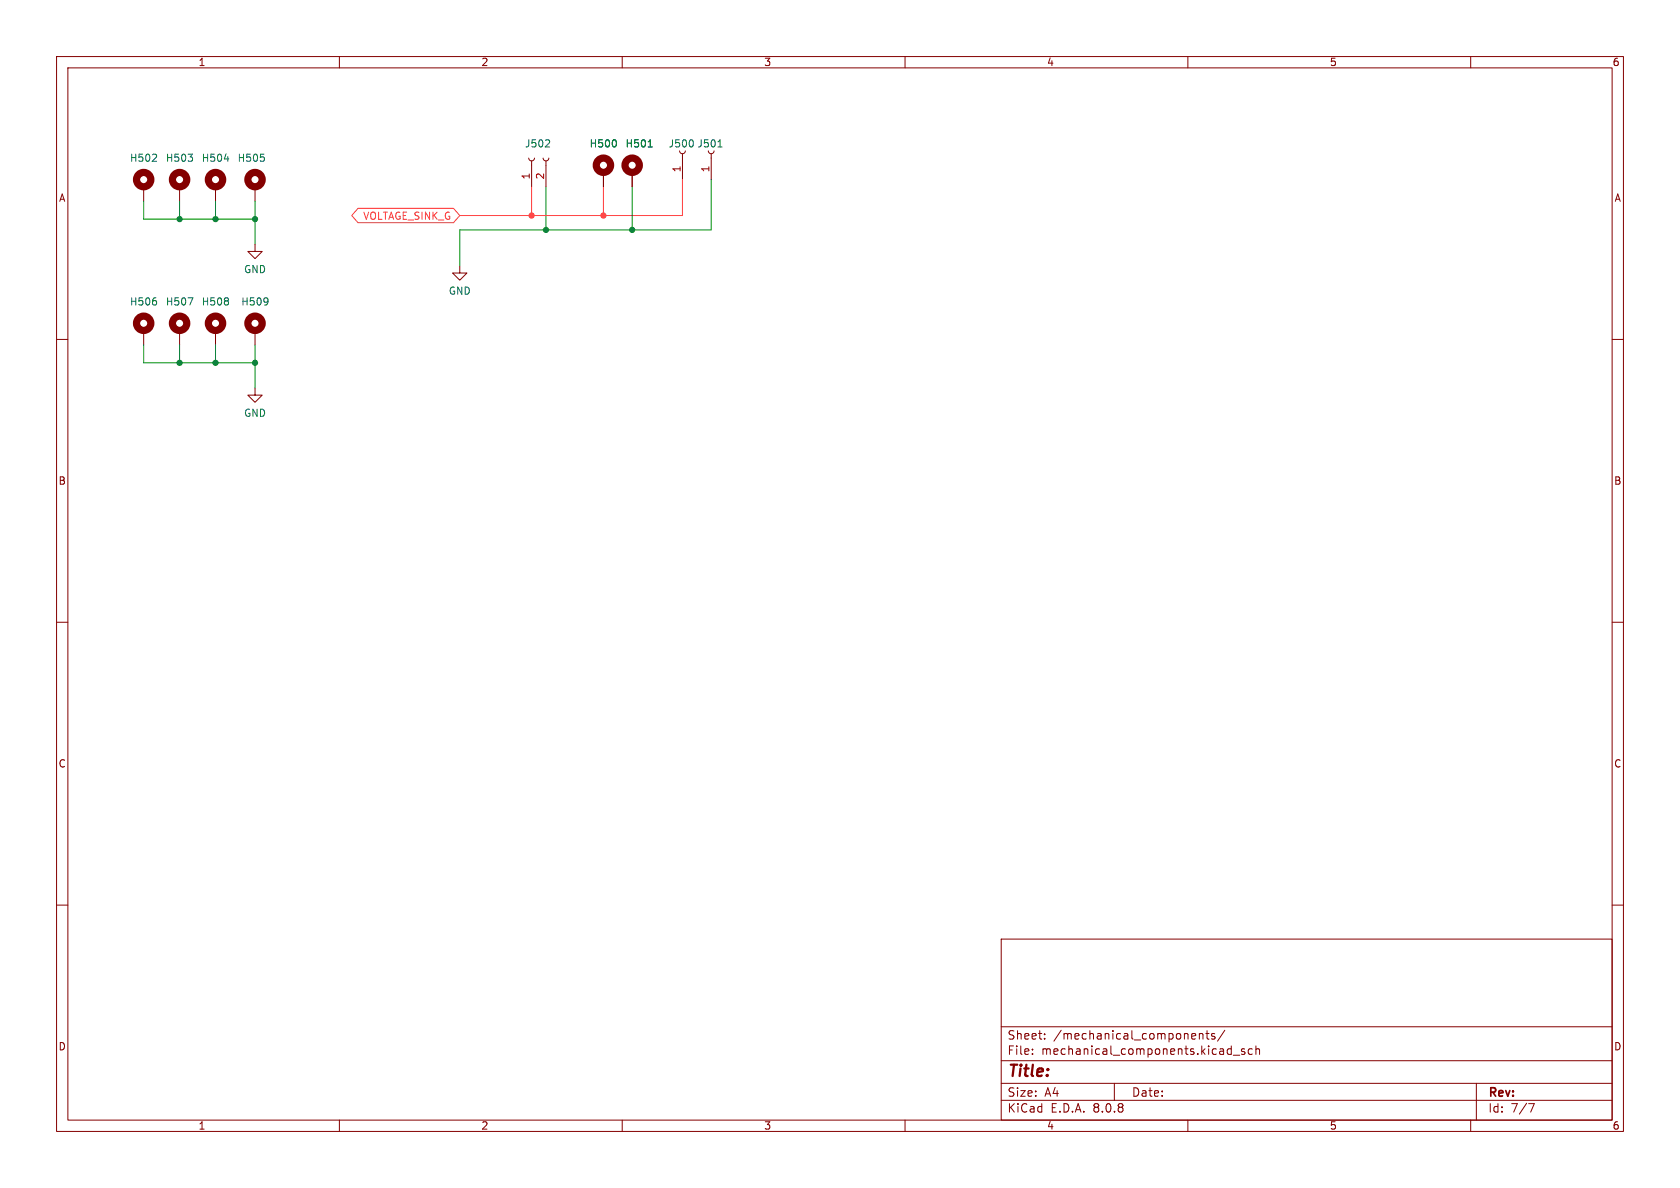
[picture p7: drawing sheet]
<svg xmlns="http://www.w3.org/2000/svg" width="297mm" height="210mm" viewBox="0 0 297 210" stroke-linecap="round" stroke-linejoin="round" font-family="sans-serif">
<g fill="none" stroke="#840000" stroke-width=".18">
<path d="M10 10h277v190h-277zM12 12h273v186h-273zM60 10v2M110 10v2M160 10v2M210 10v2M260 10v2M25.4 33v2.6M31.7 33v2.6M38.1 33v2.6M45.1 33v2.6M93.5 27.9l.1 .4 .4 .1 .3-.1 .2-.4"/>
<path d="M94 28.4v4.6M96 27.9l.2 .4 .3 .1 .4-.1 .1-.4M96.5 28.4v4.6M106.7 30.5v2.5M111.8 30.5v2.5M120.1 26.7l.2 .3 .4 .2 .3-.2 .2-.3M120.6 27.2v4.6M125.2 26.7l.2 .3 .3 .2 .4-.2 .1-.3M125.7 27.2v4.6M25.4 58.4v2.6M31.7 58.4v2.6M38.1 58.4v2.6"/>
<path d="M45.1 43.2v1.3h1.3l-1.3 1.2-1.3-1.2h1.3M45.1 58.4v2.6M81.3 47v1.3h1.2l-1.2 1.2-1.3-1.2h1.3M10 60h2M45.1 68.6v1.3h1.3l-1.3 1.2-1.3-1.2h1.3M285 60h2M10 110h2M285 110h2M10 160h2M177 166h108v32h-108zM285 160h2M60 198v2"/>
<path d="M110 198v2M160 198v2M177 194.5h108M177 191.5h108M177 187.5h108M177 181.5h108M182.5 186.3v.1M182.5 185.5v.1M184.7 183.6v.1M184.7 182.8v.1M197 191.5v3M210 198v2"/>
<path d="M211.2 182.7l.2 .4-.7 .1M211.3 183.6l-.1 .1M212 182.7v1M212 182.8l.2-.1 .4 .1 .1 .9M213.2 182.7h.5M213.4 182.2v1.3l.3 .2M214.7 182.8l-.3-.1-.2 .2v.2l.5 .2v.3h-.5M216.5 182.1l-1.3 2M217.5 185.4l.2 .1M217.7 184.9v1.5M217.7 186.3l-.2 .1M218 186.5h1.2"/>
<path d="M220 185.5l-.3-.1-.2 .2v.2l.5 .2v.3h-.5M221.4 185.5l-.4-.1-.3 .3v.4l.1 .2h.6M222 185.5l.2-.1 .4 .1 .1 .9M222 184.9v1.5M260 198v2M261 191.5v6.5M270.2 195.1h1l-.6 1.5"/>
</g>
<g fill="none" stroke="#840000" stroke-width="1.3">
<circle cx="25.4" cy="31.7" r="1.27"/>
<circle cx="31.7" cy="31.7" r="1.27"/>
<circle cx="38.1" cy="31.7" r="1.27"/>
<circle cx="45.1" cy="31.7" r="1.27"/>
<circle cx="106.7" cy="29.2" r="1.27"/>
<circle cx="111.8" cy="29.2" r="1.27"/>
<circle cx="25.4" cy="57.1" r="1.27"/>
<circle cx="31.7" cy="57.1" r="1.27"/>
<circle cx="38.1" cy="57.1" r="1.27"/>
<circle cx="45.1" cy="57.1" r="1.27"/>
</g>
<g fill="none" stroke="#006464" stroke-width=".18">
<path d="M26.9 28.5h.8M27.6 27.4v.4M33.3 27.2h.7l-.4 .5M34 27.9v.5M39.7 28.1h.7M46.7 27.9v.5M97.1 24.8l.1 .2-.1 .3-.7 .7h.8M108.9 25v.7M114.6 26h.7M122.5 24.8l.1 .4-.1 .7M126.9 26h.8M27.6 53.3v.5"/>
<path d="M33.3 52.6h.8l-.5 1.3M40.3 52.8v.3M40.3 53.3v.5M47.3 52.8v.8M47.4 53.2l-.1 .1"/>
</g>
<path d="M63.3 36.8h16.9l1.1 1.3-1.1 1.3h-16.9l-1.1-1.3zM94 33v5.1M106.7 33v5.1M120.6 31.8v6.3h-39.3" fill="none" stroke="#ff3c3c" stroke-width=".18"/>
<path d="M25.4 35.6v3.1h19.7M31.7 35.6v3.1M38.1 35.6v3.1M45.1 35.6v7.6M96.5 33v7.6M111.8 33v7.6M125.7 31.8v8.8h-44.4v6.4M25.4 61v3.1h19.7M31.7 61v3.1M38.1 61v3.1M45.1 61v7.6" fill="none" stroke="#009600" stroke-width=".18"/>
<g fill="#009600" stroke="#009600" stroke-width=".18">
<circle cx="31.7" cy="38.7" r=".46"/>
<circle cx="31.7" cy="64.1" r=".46"/>
<circle cx="38.1" cy="64.1" r=".46"/>
<circle cx="45.1" cy="64.1" r=".46"/>
<circle cx="38.1" cy="38.7" r=".46"/>
<circle cx="45.1" cy="38.7" r=".46"/>
<circle cx="96.5" cy="40.6" r=".46"/>
<circle cx="111.8" cy="40.6" r=".46"/>
</g>
<g fill="#ff3c3c" stroke="#ff3c3c" stroke-width=".18">
<circle cx="94" cy="38.1" r=".46"/>
<circle cx="106.7" cy="38.1" r=".46"/>
</g>
<text font-size="2.8" fill="#840000" x="178" y="190.9">Title:</text>
<g font-size="2.1" fill="#840000">
<text x="178" y="184">Sheet:</text>
<text x="186.2" y="184">/mechanical_components/</text>
<text x="178" y="186.7">File:</text>
<text x="184.1" y="186.7">mechanical_components.kicad_sch</text>
<text x="178" y="196.9">KiCad</text>
<text x="178" y="194.1">Size:</text>
<text x="184.7" y="194.1">A4</text>
<text x="185.7" y="196.9">E.D.A.</text>
<text x="193.3" y="196.9">8.0.8</text>
<text x="200" y="194.1">Date:</text>
<text x="263" y="194.3">Rev:</text>
<text x="263" y="196.9">Id:</text>
<text x="267.1" y="196.9">7/7</text>
</g>
<g font-size="1.8" fill="#840000">
<text x="35" y="11.9">1</text>
<text x="85" y="11.9">2</text>
<text x="135" y="11.9">3</text>
<text x="185" y="11.9">4</text>
<text x="235" y="11.9">5</text>
<text x="285" y="11.9">6</text>
<text x="10.3" y="35.9">A</text>
<text x="285.3" y="35.9">A</text>
<text x="10.3" y="85.9">B</text>
<text x="285.3" y="85.9">B</text>
<text x="10.3" y="135.9">C</text>
<text x="285.3" y="135.9">C</text>
<text x="10.3" y="185.9">D</text>
<text x="285.3" y="185.9">D</text>
<text x="35" y="199.9">1</text>
<text x="85" y="199.9">2</text>
<text x="135" y="199.9">3</text>
<text x="185" y="199.9">4</text>
<text x="235" y="199.9">5</text>
<text x="285" y="199.9">6</text>
</g>
<g font-size="1.8" fill="#006464">
<text x="22.9" y="28.8">H502</text>
<text x="29.2" y="28.8">H503</text>
<text x="35.6" y="28.8">H504</text>
<text x="41.9" y="28.8">H505</text>
<text x="92.7" y="26.3">J502</text>
<text x="104.1" y="26.3">H500</text>
<text x="110.5" y="26.3">H501</text>
<text x="118.1" y="26.3">J500</text>
<text x="123.2" y="26.3">J501</text>
<text x="43" y="48.5">GND</text>
<text x="79.2" y="52.3">GND</text>
<text x="22.9" y="54.2">H506</text>
<text x="29.2" y="54.2">H507</text>
<text x="35.6" y="54.2">H508</text>
<text x="42.6" y="54.2">H509</text>
<text x="43" y="73.9">GND</text>
</g>
<g font-size="1.8" fill="#a90000">
<text x="93.7" y="31.8" transform="rotate(-90 93.7 31.8)">1</text>
<text x="96.3" y="31.8" transform="rotate(-90 96.3 31.8)">2</text>
<text x="120.4" y="30.6" transform="rotate(-90 120.4 30.6)">1</text>
<text x="125.5" y="30.6" transform="rotate(-90 125.5 30.6)">1</text>
</g>
<text font-size="1.8" fill="#ff3c3c" x="64.1" y="39.1">VOLTAGE_SINK_G</text>
</svg>
